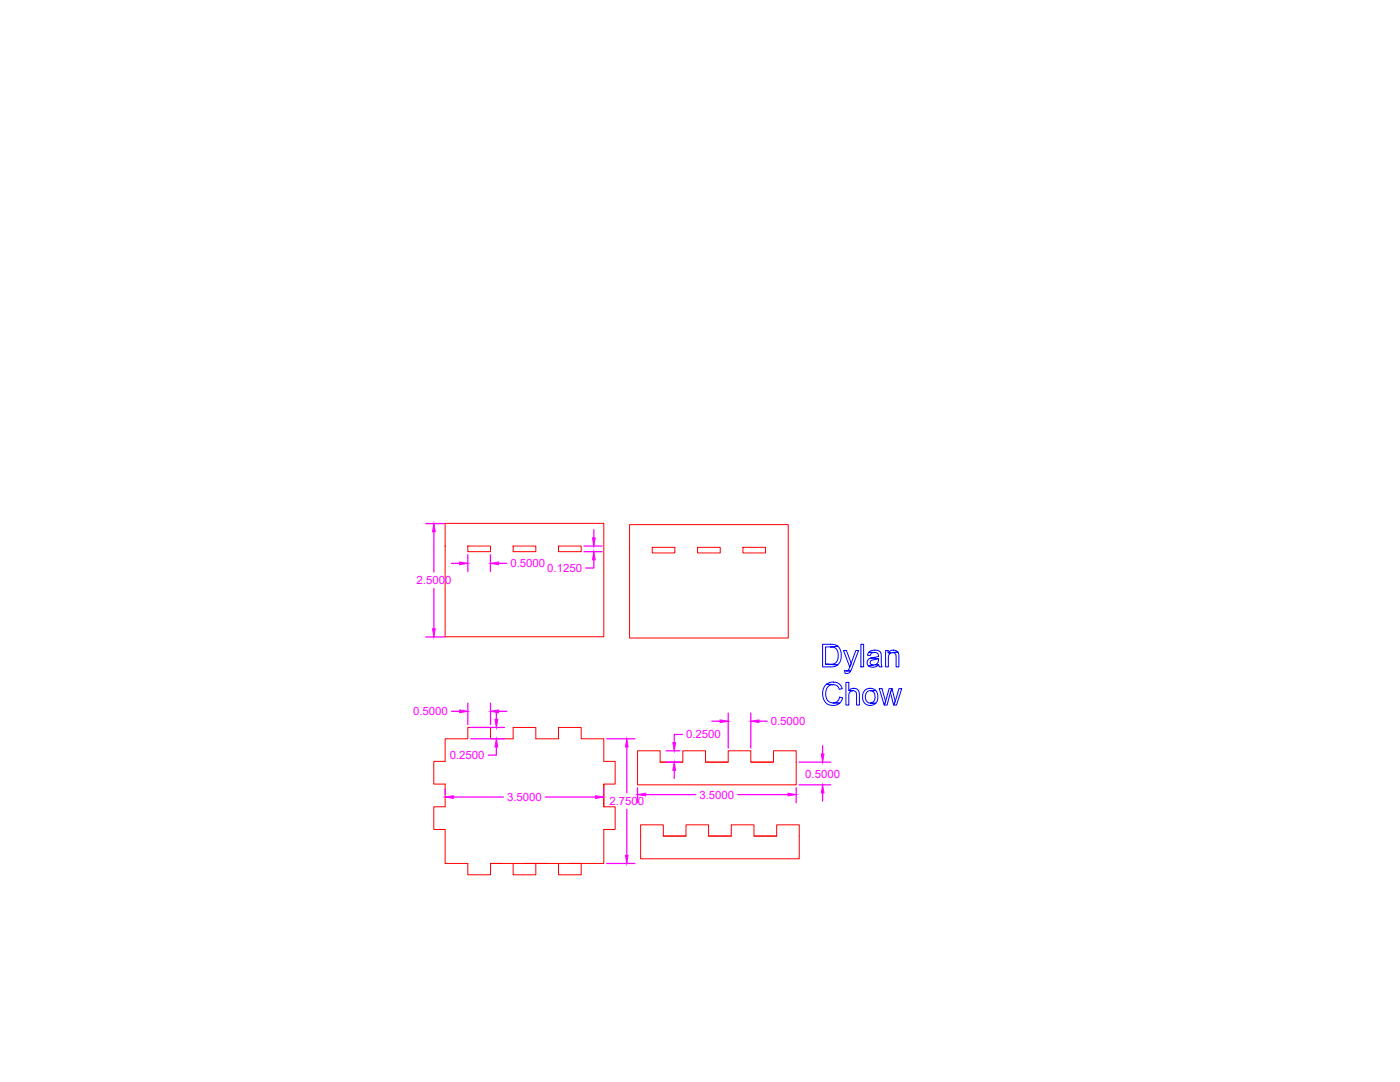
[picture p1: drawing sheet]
<svg xmlns="http://www.w3.org/2000/svg" width="279mm" height="216mm" viewBox="0 0 279 216" stroke-linecap="round" stroke-linejoin="round" font-family="sans-serif">
<!-- layer: Cut Layer -->
<g fill="none" stroke="#f00" stroke-width=".2">
<path d="M88.8 104.4h31.7v22.7h-31.7zM93.4 109h4.5v1.1h-4.5zM102.4 109h4.5v1.1h-4.5zM111.5 109h4.5v1.1h-4.5zM125.6 104.7h31.7v22.6h-31.7zM130.2 109.2h4.5v1.1h-4.5zM139.2 109.2h4.5v1.1h-4.5zM148.3 109.2h4.5v1.1h-4.5zM88.8 156.4v4.6h-2.2v4.5h2.2v6.8h4.6v2.3h4.5v-2.3h2.3M88.8 156.5h-2.2v-4.6h2.2v-4.5h4.6v-2.2h4.5v2.2h4.5v-2.2h4.5v2.2h4.6v-2.2h4.5v2.2h4.5v4.5h2.3v4.6h-2.3v4.5h2.3v4.5h-2.3v6.8h-22.6M120.5 156.5v4.5M127.2 149.8h4.5v2.3h4.6v-2.3h4.5v2.3h4.5v-2.3h4.5v2.3h4.6v-2.3h4.5v6.8h-31.7z"/>
<path d="M131.7 152.1h4.6M140.8 152.1h4.5M149.8 152.1h4.6M102.4 172.3v2.3h4.5v-2.3M104.7 172.3h4.5M111.5 172.3v2.3h4.5v-2.3h-2.3M127.8 164.6h4.6v2.2h4.5v-2.2h4.5v2.2h4.5v-2.2h4.6v2.2h4.5v-2.2h4.5v6.8h-31.7zM132.4 166.8h4.5M141.4 166.8h4.5M150.5 166.8h4.5"/>
</g>
<!-- layer: Dim -->
<g fill="none" stroke="#f0f" stroke-width=".25">
<path d="M85 104.5h3.7M86.6 106.1v8M86.6 117.4v8.1M90.1 112.4h1.6M93.4 110.7v3.3M97.9 110.7v3.3M99.5 112.4h1.6M116.5 109h3.6M116.5 110.1h3.6M118.5 111.7v1.6h-1.6M118.5 105.7v1.6M85 127.1h3.7"/>
<path d="M88.8 157.4v1.1M90.1 141.9h1.6M90.5 159h10M93.4 140.3v4.3M93.9 145.2h6.8M93.9 147.4h6.8M97.9 140.3v4.3M99.1 149v1.7h-1.7M99.1 141.9v1.6M99.5 141.9h1.7M108.9 159h10M120.5 157.4v1.1"/>
<path d="M121.1 147.4h5.6M125.1 149v9.2M127.2 157.2v3M128.9 158.6h10M132.9 152.1h2.8M132.9 149.8h2.8M134.6 153.7v1.6M136.2 146.6h-1.6v1.6M142.1 143.9h1.6M145.3 142.3v7M147.3 158.6h10M149.8 142.3v7"/>
<path d="M151.5 143.9h1.6M158.9 157.2v3M159.5 152.1h6.3M159.5 156.6h6.3M164.2 148.8v1.6M164.2 158.2v1.7M121.1 172.3h5.6M125.1 161.5v9.2"/>
</g>
<g fill="#f0f" stroke="#f0f" stroke-width=".2">
<path d="M86.6 104.5l.3 1.6h-.6z"/>
<path d="M86.3 125.5h.6l-.3 1.6z"/>
<path d="M91.7 112.1l1.7 .3-1.7 .3z"/>
<path d="M97.9 112.4l1.6-.3v.6z"/>
<path d="M118.2 107.3h.6l-.3 1.7z"/>
<path d="M118.5 110.1l.3 1.6h-.6z"/>
<path d="M97.9 141.9l1.6-.2v.5z"/>
<path d="M91.7 141.7l1.7 .2-1.7 .3z"/>
<path d="M98.8 143.5h.5l-.2 1.7z"/>
<path d="M99.1 147.4l.2 1.6h-.5z"/>
<path d="M88.8 159l1.7-.2v.5z"/>
<path d="M118.9 158.8l1.6 .2-1.6 .3z"/>
<path d="M125.1 147.4l.2 1.6h-.5z"/>
<path d="M124.8 170.7h.5l-.2 1.6z"/>
<path d="M134.6 152.1l.2 1.6h-.5z"/>
<path d="M134.3 148.2h.5l-.2 1.6z"/>
<path d="M163.9 150.4h.5l-.2 1.7z"/>
<path d="M164.2 156.6l.2 1.6h-.5z"/>
<path d="M157.3 158.3l1.6 .3-1.6 .2z"/>
<path d="M127.2 158.6l1.7-.3v.5z"/>
<path d="M143.7 143.7l1.6 .2-1.6 .3z"/>
<path d="M149.8 143.9l1.7-.2v.5z"/>
</g>
<!-- layer: Outline Layer -->
<g fill="none" stroke="#00f" stroke-width=".2">
<path d="M164.2 128.6a5.5 5.5 0 0 1 2.7 .1l.3 .2-2.4 .2v3.4l2.4 .2-1 .4h-2zM164.7 136.8l.2-.3 1.4 .1a1.86 1.86 0 0 0-1.3 2.8l.4 .6a2.83 2.83 0 0 0 2.2 .3 2.08 2.08 0 0 1-2.4 .2 2.08 2.08 0 0 1-1-2.1l.1-.8zM164.9 136.5a1.98 1.98 0 0 1 3.2 .9l-.6 .2a1.18 1.18 0 0 0-1.2-1zM165.7 129.1l1.5-.2a2.83 2.83 0 0 1 0 3.8l-2.4-.2a2.64 2.64 0 0 0 2-.3 2.24 2.24 0 0 0-.3-3zM168.3 129.8h.6l1 2.7-.3 .6zM168.6 133.8l1.2 .1a.84 .84 0 0 1-1.2 .4zM168.8 136.2h.6v1.6h.9l-.5 .1-.3 .4-.1 2.4h-.6zM169.4 137.8a1.18 1.18 0 0 1 1.4-.4 1.18 1.18 0 0 1 .7 1.2v2.1h-.6v-2.5l-.5-.4zM170.8 129.8h.5l-1.4 3.8-.1 .3h-.9a.81 .81 0 0 0 .7-.8zM171.8 128.6h.6v4.5h-.6zM172.6 137.7a1.63 1.63 0 0 1 2.2 .1h-1.1a1.29 1.29 0 0 0-1 1.3 1.29 1.29 0 0 0 1 1.2h1.1a1.61 1.61 0 0 1-2 .2 1.61 1.61 0 0 1-.6-1.9zM173.3 132.9l2.1-.2-.6 .3a1.58 1.58 0 0 1-1.5-.1z"/>
<path d="M173.4 130.2h1.1l-.6 .1-.2 .5-.6-.1zM173.4 130.2a1.55 1.55 0 0 1 2.5 .2v2.2l.1 .5h-.5l-.1-.4-.7-.1a1.02 1.02 0 0 0 .6-1.2l-1.5-.1 1.5-.3-.1-.6-.4-.2zM173.4 131.5l.4-.2 1.5 .1-1.4 .4-.2 .1-.1 .3 .2 .4 .5 .1-1 .2a.94 .94 0 0 1 .1-1.4zM173.7 137.8h1.1a2.16 2.16 0 0 1 0 2.5h-1.1a1.31 1.31 0 0 0 .8-2.1l-.4-.3zM175.5 137.4h.5l.7 2.6-.2 .7zM176.7 129.8h.5v.5h.6a.97 .97 0 0 0-.5 1v1.8h-.6zM177.2 130.3a1.3 1.3 0 0 1 2-.2zM177.4 137.4h.6l-1 3.3h-.5zM178 137.4l.7 2.5-.3 .8-.7-2.5zM178.2 130.2l1-.1 .2 .4v2.6h-.6v-2.4l-.3-.4zM179.4 137.4h.6l-1.1 3.3h-.5zM166.2 140.3a1.34 1.34 0 0 0 1.4-1.2l.6 .1-.6 1.1z"/>
</g>
<g font-size="2.3" fill="#f0f">
<text x="101.9" y="113.2">0.5000</text>
<text x="83.1" y="116.6">2.5000</text>
<text x="109.2" y="114.1">0.1250</text>
<text x="82.4" y="142.7">0.5000</text>
<text x="136.9" y="147.4">0.2500</text>
<text x="153.8" y="144.7">0.5000</text>
<text x="89.8" y="151.5">0.2500</text>
<text x="160.7" y="155.1">0.5000</text>
<text x="101.2" y="159.8">3.5000</text>
<text x="121.6" y="160.6">2.7500</text>
<text x="139.6" y="159.3">3.5000</text>
</g>
</svg>
